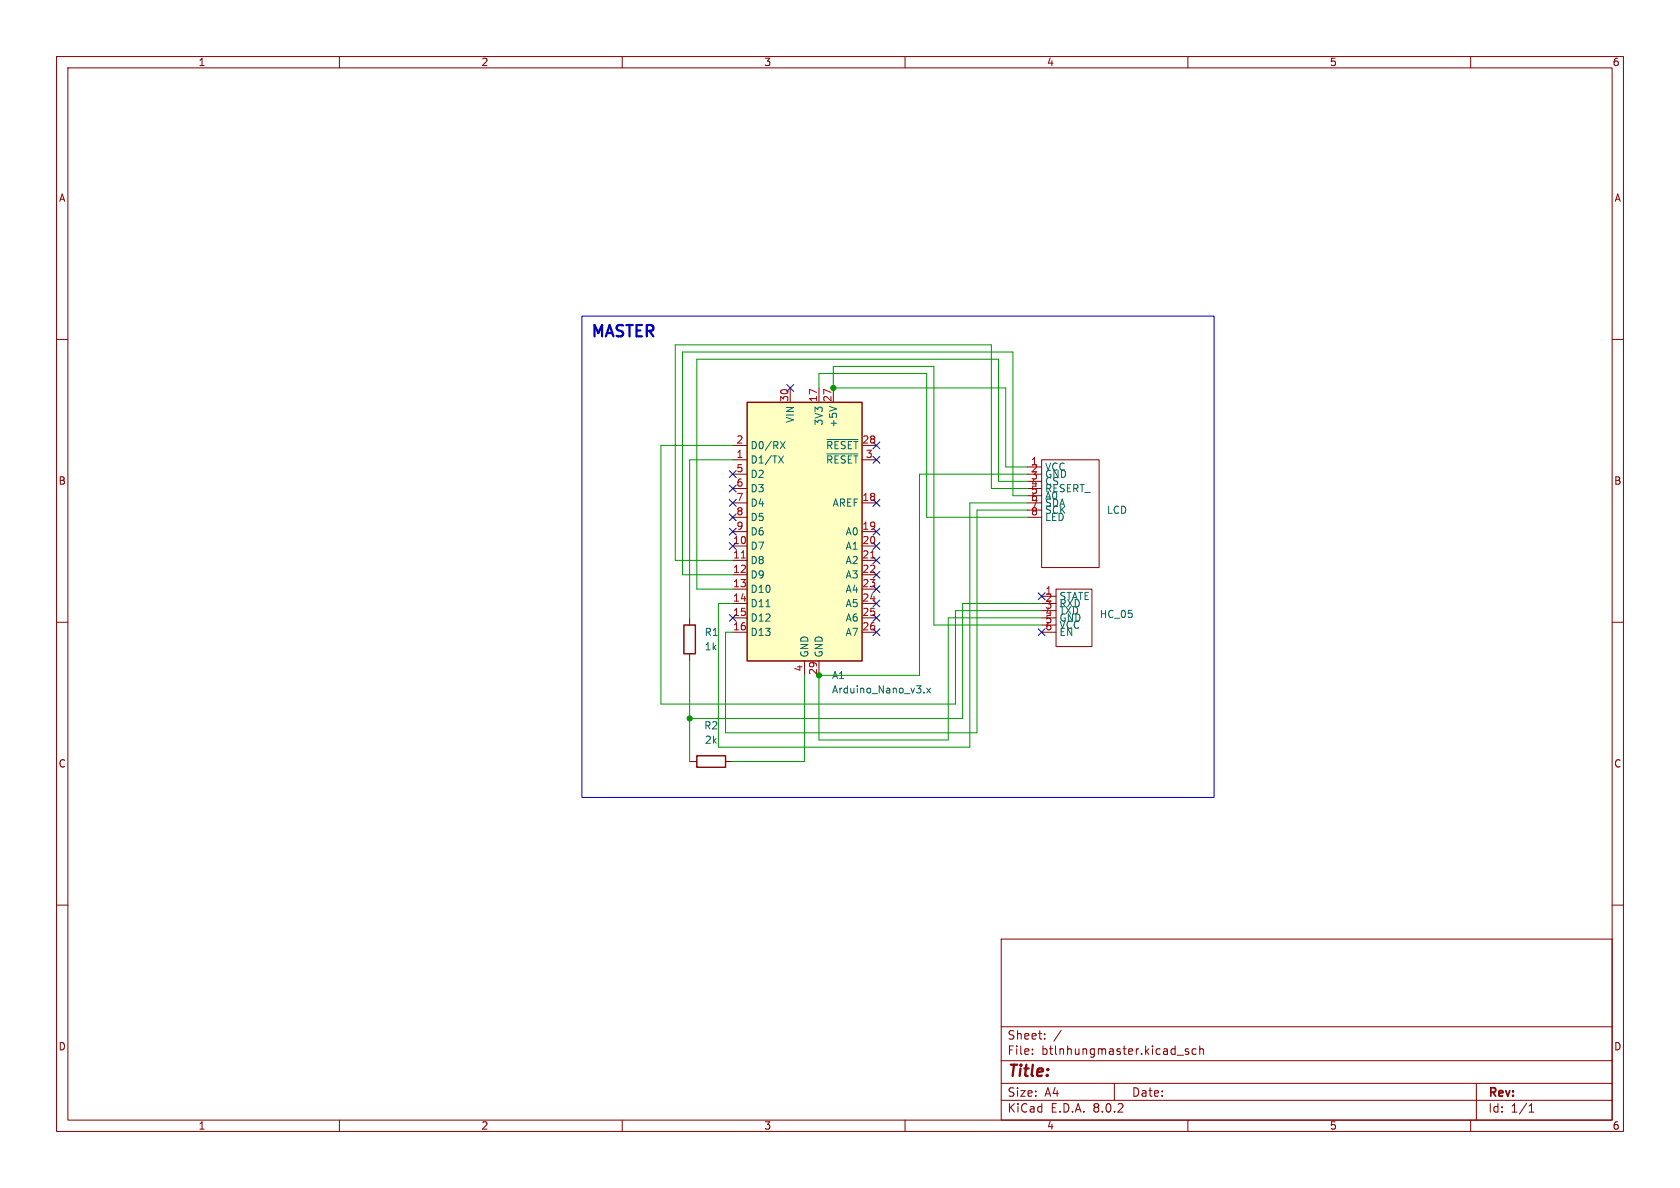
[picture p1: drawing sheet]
<svg xmlns="http://www.w3.org/2000/svg" width="297mm" height="210mm" viewBox="0 0 297 210" stroke-linecap="round" stroke-linejoin="round" font-family="sans-serif">
<g fill="none" stroke="#840000" stroke-width=".18">
<path d="M10 10h277v190h-277zM12 12h273v186h-273zM60 10v2M110 10v2M160 10v2M210 10v2M260 10v2M10 60h2M285 60h2M10 110h2M285 110h2M10 160h2"/>
<path d="M285 160h2M177 166h108v32h-108zM60 198v2M110 198v2M160 198v2M177 194.5h108M177 191.5h108M177 187.5h108M177 181.5h108M182.5 186.3v.1M182.5 185.5v.1M184.7 183.6v.1"/>
<path d="M184.7 182.8v.1M187.6 182.1l-1.3 2M197 191.5v3M208.1 186.5h1.1M210 198v2M210.1 185.5l-.4-.1-.2 .2 .1 .2 .5 .2v.3h-.6M211.5 185.5l-.5-.1-.3 .3v.4l.2 .2h.6M212.1 185.5l.2-.1 .4 .1v.9M212.1 184.9v1.5M260 198v2M261 191.5v6.5M270.3 196.6h.9"/>
<path d="M270.3 195.5l.4-.4v1.5"/>
</g>
<path d="M132.1 71.1h20.3v45.7h-20.3z" fill="#ffffc2"/>
<path d="M132.1 71.1h20.3v45.7h-20.3zM120.9 110.5h2v5.1h-2zM123.2 133.6h5.1v2h-5.1z" fill="none" stroke="#840000" stroke-width=".25"/>
<g fill="none" stroke="#840000" stroke-width=".18">
<path d="M129.5 78.7h2.6M139.7 68.6v2.5M144.8 68.6v2.5M147.3 68.6v2.5M152.4 78.7h2.5M129.5 81.3h2.6M129.5 96.5h2.6M129.5 99.1h2.6M129.5 88.9h2.6M129.5 94h2.6M129.5 83.8h2.6M129.5 86.4h2.6"/>
<path d="M129.5 91.4h2.6M152.4 81.3h2.5M152.4 96.5h2.5M152.4 99.1h2.5M152.4 88.9h2.5M152.4 94h2.5M181.6 88.9h2.5M181.6 83.8h2.5M181.6 86.4h2.5M181.6 91.4h2.5M181.6 82.6h2.5M181.6 85.1h2.5"/>
<path d="M181.6 87.6h2.5M181.6 90.2h2.5M184.1 81.3h10.2v19h-10.2zM121.9 109.2v1.3M121.9 115.6v1.2M129.5 101.6h2.6M129.5 104.1h2.6M129.5 106.7h2.6M129.5 109.2h2.6M129.5 111.8h2.6M142.2 116.8v2.6M144.8 116.8v2.6"/>
<path d="M152.4 101.6h2.5M152.4 104.1h2.5M152.4 106.7h2.5M152.4 109.2h2.5M152.4 111.8h2.5M184.1 106.7h2.6M184.1 109.2h2.6M184.1 111.8h2.6M184.1 105.4h2.6M184.1 108h2.6M184.1 110.5h2.6M186.7 104.1h6.3v10.2h-6.3z"/>
<path d="M121.9 134.6h1.3M128.3 134.6h1.2"/>
</g>
<path d="M137.9 78l.9 1.3M138.8 78l-.9 1.3M146.2 77.7h5.5M146.6 71.8l1.3 .5M137.6 80.6l.9 1.3M138.5 80.6l-.9 1.3M146.2 80.2h5.5M135.4 107.3h.7M163.4 122.4v.1M163.8 121.7l.7 .8M164.5 121.7l-.7 .8" fill="none" stroke="#006464" stroke-width=".18"/>
<path d="M131.1 98.6h.7M153.9 98.6h.7" fill="none" stroke="#a90000" stroke-width=".18"/>
<path d="M102.9 55.9h111.7v85.1h-111.7z" fill="none" stroke="#0000c2" stroke-width=".18"/>
<path d="M105.1 59.5v-2l.7 1.4 .6-1.4v2M107.1 59.5l.7-2 .6 2M110.2 57.5h-.8l-.3 .1M110.7 57.5h1.2M111.3 57.5v2M113.5 57.5h-1v2M115.4 57.6l-.3-.1h-.8v2" fill="none" stroke="#0000c2" stroke-width=".4"/>
<g fill="none" stroke="#009600" stroke-width=".18">
<path d="M129.5 78.7h-12.7v45.8h52.1v-16.5h15.2M144.8 68.6v-2.6h19v25.4h17.8M129.5 81.3h-7.6v27.9M181.6 85.1h-5.1v-21.6h-53.3v40.6h6.3M181.6 83.8h-19v35.6h-17.8v11.4h22.8v-21.6h16.5M181.6 88.9h-10.2v43.2h-44.4v-25.4h2.5M181.6 87.6h-2.5v-25.4h-58.5v39.4h8.9M181.6 86.4h-6.3v-25.4h-55.9v38.1h10.1M181.6 90.2h-8.9v39.3h-44.4v-17.7h1.2M181.6 82.6h-3.8v-14h-30.5v-3.8h17.8v45.7h19M121.9 116.8v17.8M142.2 119.4v15.2h-12.7"/>
<path d="M184.1 106.7h-13.9v20.3h-48.3"/>
</g>
<g fill="none" stroke="#000084" stroke-width=".18">
<path d="M139.1 68l1.2 1.2M140.3 68l-1.2 1.2M154.3 78.1l1.2 1.2M155.5 78.1l-1.2 1.2M128.9 95.9l1.2 1.2M128.9 85.8l1.2 1.2M128.9 88.3l1.2 1.2M128.9 93.4l1.2 1.2M128.9 83.2l1.2 1.2M128.9 90.8l1.2 1.2M130.1 95.9l-1.2 1.2M130.1 85.8l-1.2 1.2"/>
<path d="M130.1 88.3l-1.2 1.2M130.1 93.4l-1.2 1.2M130.1 83.2l-1.2 1.2M130.1 90.8l-1.2 1.2M154.3 95.9l1.2 1.2M154.3 98.5l1.2 1.2M154.3 88.3l1.2 1.2M154.3 93.4l1.2 1.2M154.3 80.7l1.2 1.2M155.5 95.9l-1.2 1.2M155.5 98.5l-1.2 1.2M155.5 88.3l-1.2 1.2"/>
<path d="M155.5 93.4l-1.2 1.2M155.5 80.7l-1.2 1.2M128.9 108.6l1.2 1.2M130.1 108.6l-1.2 1.2M154.3 101l1.2 1.2M154.3 106.1l1.2 1.2M154.3 103.5l1.2 1.2M154.3 108.6l1.2 1.2M154.3 111.2l1.2 1.2M155.5 101l-1.2 1.2M155.5 106.1l-1.2 1.2M155.5 103.5l-1.2 1.2"/>
<path d="M155.5 108.6l-1.2 1.2M155.5 111.2l-1.2 1.2M183.5 104.8l1.3 1.2M183.5 111.2l1.3 1.2M184.8 104.8l-1.3 1.2M184.8 111.2l-1.3 1.2"/>
</g>
<g fill="#009600" stroke="#009600" stroke-width=".18">
<circle cx="147.3" cy="68.6" r=".46"/>
<circle cx="144.8" cy="119.4" r=".46"/>
<circle cx="121.9" cy="127" r=".46"/>
</g>
<text font-size="2.8" fill="#0000c2" x="104.4" y="60.6">MASTER</text>
<text font-size="2.8" fill="#840000" x="178" y="190.9">Title:</text>
<g font-size="2.1" fill="#840000">
<text x="178" y="184">Sheet:</text>
<text x="178" y="186.7">File:</text>
<text x="184.1" y="186.7">btlnhungmaster.kicad_sch</text>
<text x="178" y="196.9">KiCad</text>
<text x="178" y="194.1">Size:</text>
<text x="184.7" y="194.1">A4</text>
<text x="185.7" y="196.9">E.D.A.</text>
<text x="193.3" y="196.9">8.0.2</text>
<text x="200" y="194.1">Date:</text>
<text x="263" y="194.3">Rev:</text>
<text x="263" y="196.9">Id:</text>
<text x="267.1" y="196.9">1/1</text>
</g>
<g font-size="1.8" fill="#840000">
<text x="35" y="11.9">1</text>
<text x="85" y="11.9">2</text>
<text x="135" y="11.9">3</text>
<text x="185" y="11.9">4</text>
<text x="235" y="11.9">5</text>
<text x="285" y="11.9">6</text>
<text x="10.3" y="35.9">A</text>
<text x="285.3" y="35.9">A</text>
<text x="10.3" y="85.9">B</text>
<text x="285.3" y="85.9">B</text>
<text x="10.3" y="135.9">C</text>
<text x="285.3" y="135.9">C</text>
<text x="10.3" y="185.9">D</text>
<text x="285.3" y="185.9">D</text>
<text x="35" y="199.9">1</text>
<text x="85" y="199.9">2</text>
<text x="135" y="199.9">3</text>
<text x="185" y="199.9">4</text>
<text x="235" y="199.9">5</text>
<text x="285" y="199.9">6</text>
</g>
<g font-size="1.8" fill="#a90000">
<text x="139.4" y="71.2" transform="rotate(-90 139.4 71.2)">30</text>
<text x="144.5" y="71.2" transform="rotate(-90 144.5 71.2)">17</text>
<text x="147.1" y="71.2" transform="rotate(-90 147.1 71.2)">27</text>
<text x="130.1" y="81">1</text>
<text x="130.1" y="78.5">2</text>
<text x="130.1" y="83.6">5</text>
<text x="152.4" y="78.5">28</text>
<text x="153" y="81">3</text>
<text x="182.2" y="82.3">1</text>
<text x="182.2" y="83.6">2</text>
<text x="130.1" y="86.1">6</text>
<text x="130.1" y="88.6">7</text>
<text x="152.4" y="88.6">18</text>
<text x="182.2" y="84.8">3</text>
<text x="182.2" y="86.1">4</text>
<text x="182.2" y="87.4">5</text>
<text x="182.2" y="88.6">6</text>
<text x="182.2" y="89.9">7</text>
<text x="130.1" y="91.2">8</text>
<text x="130.1" y="93.7">9</text>
<text x="152.4" y="93.7">19</text>
<text x="182.2" y="91.2">8</text>
<text x="129.5" y="96.3">10</text>
<text x="129.5" y="98.8">11</text>
<text x="129.5" y="101.3">12</text>
<text x="152.4" y="96.3">20</text>
<text x="152.4" y="98.8">21</text>
<text x="152.4" y="101.3">22</text>
<text x="129.5" y="103.9">13</text>
<text x="129.5" y="106.4">14</text>
<text x="152.4" y="103.9">23</text>
<text x="152.4" y="106.4">24</text>
<text x="184.7" y="105.2">1</text>
<text x="184.7" y="106.4">2</text>
<text x="184.7" y="107.7">3</text>
<text x="129.5" y="109">15</text>
<text x="129.5" y="111.5">16</text>
<text x="152.4" y="109">25</text>
<text x="152.4" y="111.5">26</text>
<text x="184.7" y="109">4</text>
<text x="184.7" y="110.2">5</text>
<text x="184.7" y="111.5">6</text>
<text x="142" y="118.8" transform="rotate(-90 142 118.8)">4</text>
<text x="144.5" y="119.4" transform="rotate(-90 144.5 119.4)">29</text>
</g>
<g font-size="1.8" fill="#006464">
<text x="140.6" y="74.9" transform="rotate(-90 140.6 74.9)">VIN</text>
<text x="145.6" y="75.3" transform="rotate(-90 145.6 75.3)">3V3</text>
<text x="148.2" y="75.7" transform="rotate(-90 148.2 75.7)">+5V</text>
<text x="132.6" y="82.1">D1/TX</text>
<text x="132.6" y="79.6">D0/RX</text>
<text x="145.9" y="79.6">~{RESET}</text>
<text x="145.9" y="82.1">~{RESET}</text>
<text x="184.7" y="83.4">VCC</text>
<text x="132.6" y="84.7">D2</text>
<text x="132.6" y="87.2">D3</text>
<text x="132.6" y="89.8">D4</text>
<text x="147.1" y="89.8">AREF</text>
<text x="184.7" y="84.7">GND</text>
<text x="184.7" y="86">CS</text>
<text x="184.7" y="87.2">RESERT_</text>
<text x="184.7" y="88.5">A0</text>
<text x="184.7" y="89.8">SDA</text>
<text x="132.6" y="92.3">D5</text>
<text x="132.6" y="94.8">D6</text>
<text x="149.4" y="94.8">A0</text>
<text x="184.7" y="91">SCK</text>
<text x="184.7" y="92.3">LED</text>
<text x="195.6" y="91">LCD</text>
<text x="132.6" y="97.4">D7</text>
<text x="132.6" y="99.9">D8</text>
<text x="149.4" y="97.4">A1</text>
<text x="149.4" y="99.9">A2</text>
<text x="132.6" y="102.5">D9</text>
<text x="132.6" y="105">D10</text>
<text x="132.6" y="107.5">D11</text>
<text x="149.4" y="102.5">A3</text>
<text x="149.4" y="105">A4</text>
<text x="149.4" y="107.5">A5</text>
<text x="187.2" y="106.3">STATE</text>
<text x="187.2" y="107.5">RXD</text>
<text x="124.5" y="112.6">R1</text>
<text x="132.6" y="110.1">D12</text>
<text x="132.6" y="112.6">D13</text>
<text x="149.4" y="110.1">A6</text>
<text x="149.4" y="112.6">A7</text>
<text x="187.2" y="108.8">TXD</text>
<text x="187.2" y="110.1">GND</text>
<text x="187.2" y="111.4">VCC</text>
<text x="187.2" y="112.6">EN</text>
<text x="194.3" y="109.4">HC_05</text>
<text x="124.5" y="115.2">1k</text>
<text x="143.1" y="116.3" transform="rotate(-90 143.1 116.3)">GND</text>
<text x="145.6" y="116.3" transform="rotate(-90 145.6 116.3)">GND</text>
<text x="147" y="120.2">A1</text>
<text x="147" y="122.8">Arduino_Nano_v3.x</text>
<text x="124.4" y="129.1">R2</text>
<text x="124.5" y="131.7">2k</text>
</g>
</svg>
